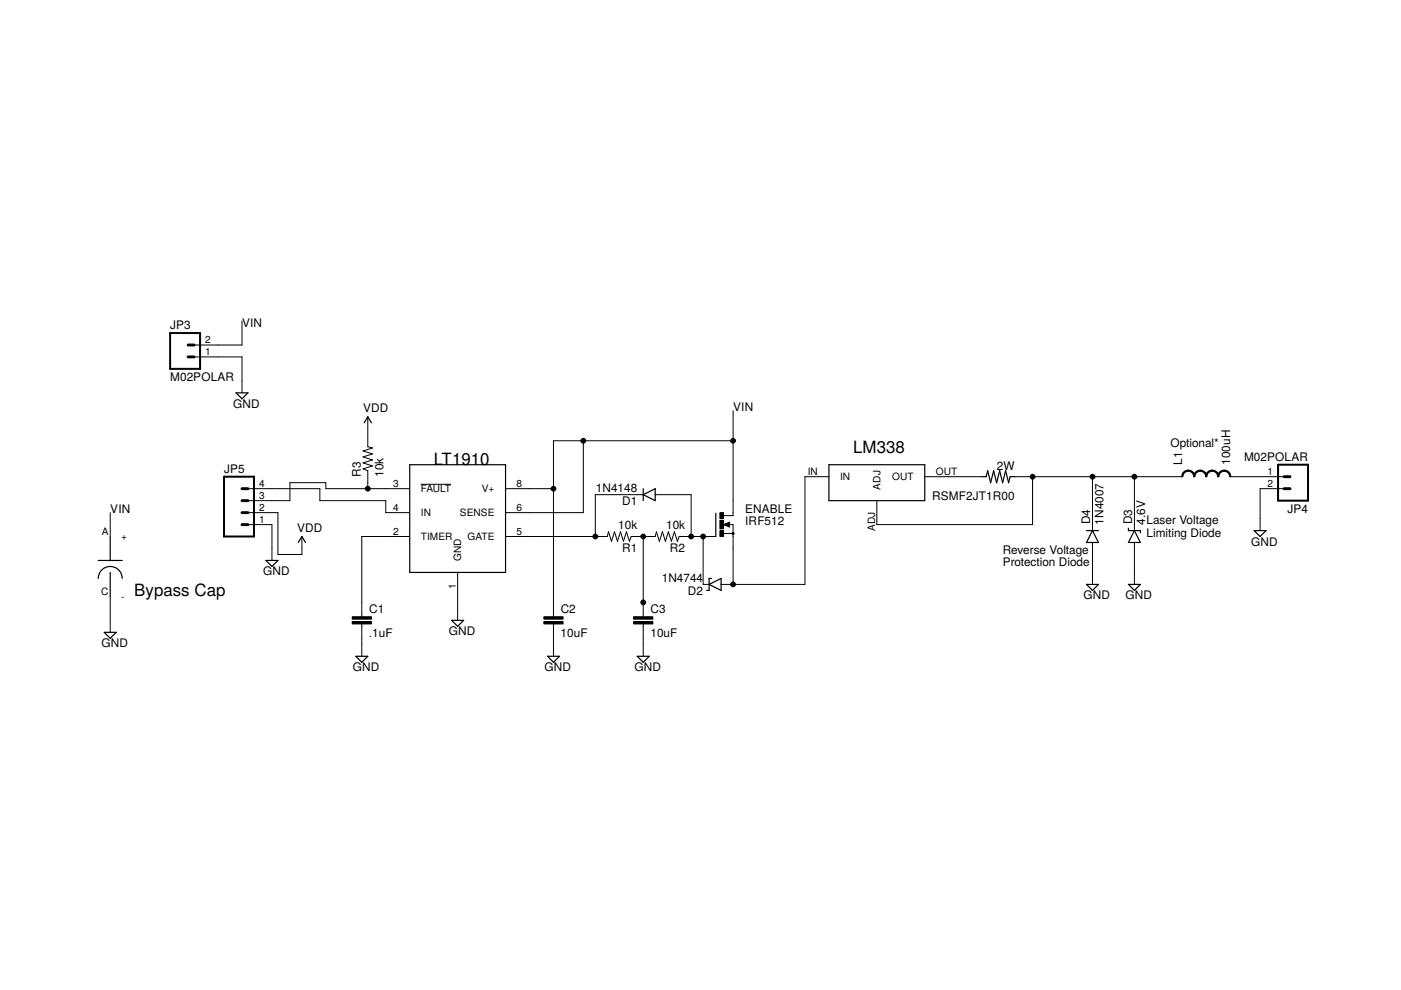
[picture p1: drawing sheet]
<svg xmlns="http://www.w3.org/2000/svg" width="297mm" height="210mm" viewBox="0 0 297 210" stroke-linecap="round" stroke-linejoin="round" font-family="sans-serif">
<g fill="none" stroke="#000" stroke-width=".21">
<path d="M41.1 75.7h10.2v7.6M51.3 68.1v5.1h-10.2M78 88.4v6.3l1 .3-2 .6 2 .6-2 .7 2 .6-2 .6 2 .7-2 .6 1 .4v3.8M123.7 93.5v15.2h-16.5M155.4 87.1v22.2h-2M155.4 93.5h-38.1v37.3M23.4 108.7v5M52.6 111.2h5.1v7.6M52.6 103.6h15.2v2.6h14v2.5h5.1M52.6 108.7h6.3v8.9h5.1v-3.9M86.9 113.7h-10.2v17.1M86.9 103.6h-17.8v-1.3h-7.6v3.9h-8.9"/>
<path d="M89.2 102.7h6.5M107.2 113.7h21.6l.2-.9 .6 2 .7-2 .6 2 .7-2 .6 2 .6-2 .7 2 .3-1.1h5.1l.3-.9 .6 2 .6-2 .7 2 .6-2 .6 2 .7-2 .6 2 .4-1.1h7.8M107.2 103.6h10.1M136.4 104.9h-10.2v8.8M136.4 113.7v17.1M138.9 104.9h7.6v8.8M149.1 113.7v10.2h1.2M153.4 113.1h2M153.4 111.2l1.3-.5v1zM154.5 111.2h.9v12.7M175.7 101.1h-5v22.8h-17.8M196.1 101.1h12"/>
<path d="M215.1 101.1h35.6M218.9 101.1v10.1h-33v-5M231.6 101.1v11.4M231.6 115v8.9M240.5 101.1v11.4M240.5 115v8.9M260.8 101.1h11.4M272.2 103.6h-5v8.9M23.4 126.4v7.7M76.7 132.3v6.8M97 121.4v10.1M117.3 132.3v6.8"/>
<path d="M136.4 132.3v6.8"/>
</g>
<g fill="none" stroke="#000" stroke-width=".25">
<path d="M50 83.3h2.6l-1.3 1.3zM77.2 89.6l.8-1.2 .7 1.2M86.9 98.5h20.3v22.9h-20.3zM175.7 98.5h20.4v7.7h-20.4zM20.8 118.8h5.1M23.4 113.7v5.1M56.4 118.8h2.5l-1.2 1.3zM63.2 115l.8-1.3 .8 1.3M136.4 104.9l2.5-1.3v2.6zM136.4 103.6v2.6M151.8 108.8v4.9M208.1 101.1h1l.3-1.3 .6 2.5 .7-2.5 .6 2.5 .6-2.5 .7 2.5 .6-2.5 .6 2.5 .4-1.2h.9"/>
<path d="M230.4 112.5h2.5M231.6 112.5l1.3 2.5h-2.5zM239.2 112v.5h2.6v.5M240.5 112.5l1.3 2.5h-2.6zM265.9 112.5h2.5l-1.2 1.2zM20.8 122.6a2.54 2.54 0 0 1 2.6-2.5 2.54 2.54 0 0 1 2.5 2.5M22.1 134.1h2.5l-1.2 1.2zM23.4 121.4v5M75.4 139.1h2.6l-1.3 1.3zM95.8 131.5h2.5l-1.3 1.3zM116.1 139.1h2.5l-1.3 1.3zM135.1 139.1h2.5l-1.2 1.3z"/>
<path d="M150.3 123.9l2.6-1.3v2.6zM150.9 122.6h-.6v2.6h-.5M230.4 123.9h2.5l-1.3 1.3zM239.2 123.9h2.6l-1.3 1.3z"/>
</g>
<path d="M154.5 111l-.9 .2 .9 .3v-.3h-.2" fill="none" stroke="#000" stroke-width=".32"/>
<g fill="none" stroke="#000" stroke-width=".42">
<path d="M36.1 70.6h6.3v7.6h-6.3zM271 98.5h6.3v7.7h-6.3zM47.5 101.1h6.3v12.6h-6.3z"/>
<circle cx="155.4" cy="113.1" r=".13"/>
</g>
<path d="M152.6 112.5h.8v1.2h-.8zM152.6 108.7h.8v1.3h-.8zM152.6 110.3h.8v1.8h-.8zM74.7 131.8h4v.5h-4zM74.7 130.8h4v.5h-4zM115.3 131.8h4.1v.5h-4.1zM115.3 130.8h4.1v.5h-4.1zM134.3 131.8h4.1v.5h-4.1zM134.3 130.8h4.1v.5h-4.1z" fill="#000" stroke="#000" stroke-width=".21"/>
<path d="M39.9 73.2h1.2M39.9 75.7h1.2M51.3 103.6h1.3M51.3 106.2h1.3M51.3 108.7h1.3M51.3 111.2h1.3M272.2 103.6h1.3M272.2 101.1h1.3" fill="none" stroke="#000" stroke-width=".61"/>
<g fill="#000" stroke="#000" stroke-width=".21">
<path d="M251 100.1l.5-.4h.4v.2l-.7 .3-.3 .4-.1 .5h-.3l.1-.5z" fill-rule="evenodd"/>
<path d="M253.5 100.1l.5-.4h.5v.2l-.7 .3-.4 .4-.1 .5h-.2z" fill-rule="evenodd"/>
<path d="M256 100.1l.6-.4h.4v.2l-.7 .3-.3 .4-.1 .5h-.3z" fill-rule="evenodd"/>
<path d="M258.6 100.1l.5-.4h.4v.2l-.4 .1-.4 .4-.3 .7h-.3z" fill-rule="evenodd"/>
<path d="M251.9 99.7a1.37 1.37 0 0 1 1.4 1.4h-.2l-.3-.7-.4-.4-.5-.1z" fill-rule="evenodd"/>
<path d="M254.5 99.7a1.37 1.37 0 0 1 1.4 1.4h-.3l-.1-.5-.3-.4-.7-.3z" fill-rule="evenodd"/>
<path d="M257 99.7a1.37 1.37 0 0 1 1.4 1.4h-.3l-.1-.5-.3-.4-.7-.3z" fill-rule="evenodd"/>
<path d="M259.5 99.7a1.37 1.37 0 0 1 1.4 1.4h-.2l-.1-.5-.3-.4-.8-.3z" fill-rule="evenodd"/>
<circle cx="123.7" cy="93.5" r=".51"/>
<circle cx="155.4" cy="93.5" r=".51"/>
<circle cx="78" cy="103.6" r=".51"/>
<circle cx="117.3" cy="103.6" r=".51"/>
<circle cx="126.2" cy="113.7" r=".51"/>
<circle cx="136.4" cy="113.7" r=".51"/>
<circle cx="146.5" cy="113.7" r=".51"/>
<circle cx="149.1" cy="113.7" r=".51"/>
<circle cx="218.9" cy="101.1" r=".51"/>
<circle cx="231.6" cy="101.1" r=".51"/>
<circle cx="240.5" cy="101.1" r=".51"/>
<circle cx="136.4" cy="127.7" r=".51"/>
<circle cx="155.4" cy="123.9" r=".51"/>
</g>
<g font-size="3.6">
<text x="180.9" y="96">LM338</text>
<text x="92" y="98.5">LT1910</text>
<text x="28.5" y="126.5">Bypass Cap</text>
</g>
<g font-size="2.5">
<text x="36.1" y="69.8">JP3</text>
<text x="51.3" y="69.3">VIN</text>
<text x="36.1" y="80.8">M02POLAR</text>
<text x="49.4" y="86.5">GND</text>
<text x="77" y="87.4">VDD</text>
<text x="155.4" y="87.1">VIN</text>
<text x="248.1" y="94.7">Optional*</text>
<text x="47.5" y="100.3">JP5</text>
<text x="76.5" y="101" transform="rotate(-90 76.5 101)">R3</text>
<text x="81.3" y="101.1" transform="rotate(-90 81.3 101.1)">10k</text>
<text x="211.3" y="99.7">2W</text>
<text x="250.7" y="98.5" transform="rotate(-90 250.7 98.5)">L1</text>
<text x="260.8" y="98.5" transform="rotate(-90 260.8 98.5)">100uH</text>
<text x="263.8" y="97.8">M02POLAR</text>
<text x="126.3" y="104.3">1N4148</text>
<text x="131.9" y="107.1">D1</text>
<text x="197.6" y="106">RSMF2JT1R00</text>
<text x="23.4" y="108.7">VIN</text>
<text x="63" y="112.7">VDD</text>
<text x="131.1" y="112.2">10k</text>
<text x="141.3" y="112.2">10k</text>
<text x="158" y="111.2">IRF512</text>
<text x="158" y="108.7">ENABLE</text>
<text x="231.1" y="111.2" transform="rotate(-90 231.1 111.2)">D4</text>
<text x="233.9" y="111.2" transform="rotate(-90 233.9 111.2)">1N4007</text>
<text x="240" y="111.2" transform="rotate(-90 240 111.2)">D3</text>
<text x="242.8" y="111.2" transform="rotate(-90 242.8 111.2)">4.6V</text>
<text x="243.1" y="111.1">Laser Voltage</text>
<text x="243.1" y="113.8">Limiting Diode</text>
<text x="273" y="108.7">JP4</text>
<text x="131.9" y="117">R1</text>
<text x="142.1" y="117">R2</text>
<text x="212.6" y="117.4">Reverse Voltage</text>
<text x="265.3" y="115.7">GND</text>
<text x="55.8" y="122">GND</text>
<text x="140.3" y="123.4">1N4744</text>
<text x="212.6" y="120.1">Protection Diode</text>
<text x="78.2" y="129.9">C1</text>
<text x="118.9" y="129.9">C2</text>
<text x="137.9" y="129.9">C3</text>
<text x="145.9" y="126.2">D2</text>
<text x="229.7" y="127.1">GND</text>
<text x="238.6" y="127.1">GND</text>
<text x="21.5" y="137.2">GND</text>
<text x="78.2" y="135">.1uF</text>
<text x="95.1" y="134.7">GND</text>
<text x="118.9" y="135">10uF</text>
<text x="137.9" y="135">10uF</text>
<text x="74.8" y="142.3">GND</text>
<text x="115.5" y="142.3">GND</text>
<text x="134.5" y="142.3">GND</text>
</g>
<g font-size="2.1">
<text x="43.5" y="75.3">1</text>
<text x="43.5" y="72.8">2</text>
<text x="171.2" y="100.7">IN</text>
<text x="178.1" y="101.8">IN</text>
<text x="189.2" y="101.8">OUT</text>
<text x="198.4" y="100.7">OUT</text>
<text x="268.7" y="100.7">1</text>
<text x="54.9" y="105.8">3</text>
<text x="54.9" y="103.2">4</text>
<text x="83.3" y="103.2">3</text>
<text x="89.2" y="104.4">FAULT</text>
<text x="102.2" y="104.4">V+</text>
<text x="109.5" y="103.2">8</text>
<text x="186.7" y="103.8" transform="rotate(-90 186.7 103.8)">ADJ</text>
<text x="268.7" y="103.2">2</text>
<text x="21.6" y="113.4">A</text>
<text x="54.9" y="110.9">1</text>
<text x="54.9" y="108.3">2</text>
<text x="83.3" y="113.4">2</text>
<text x="83.3" y="108.3">4</text>
<text x="89.2" y="109.4">IN</text>
<text x="97.5" y="109.4">SENSE</text>
<text x="109.5" y="113.4">5</text>
<text x="109.5" y="108.3">6</text>
<text x="185.6" y="112.6" transform="rotate(-90 185.6 112.6)">ADJ</text>
<text x="25.7" y="114.5">+</text>
<text x="89.2" y="114.5">TIMER</text>
<text x="97.8" y="119" transform="rotate(-90 97.8 119)">GND</text>
<text x="99.1" y="114.5">GATE</text>
<text x="96.7" y="124.9" transform="rotate(-90 96.7 124.9)">1</text>
<text x="21.5" y="126.1">C</text>
<text x="25.7" y="127.2">-</text>
</g>
</svg>
